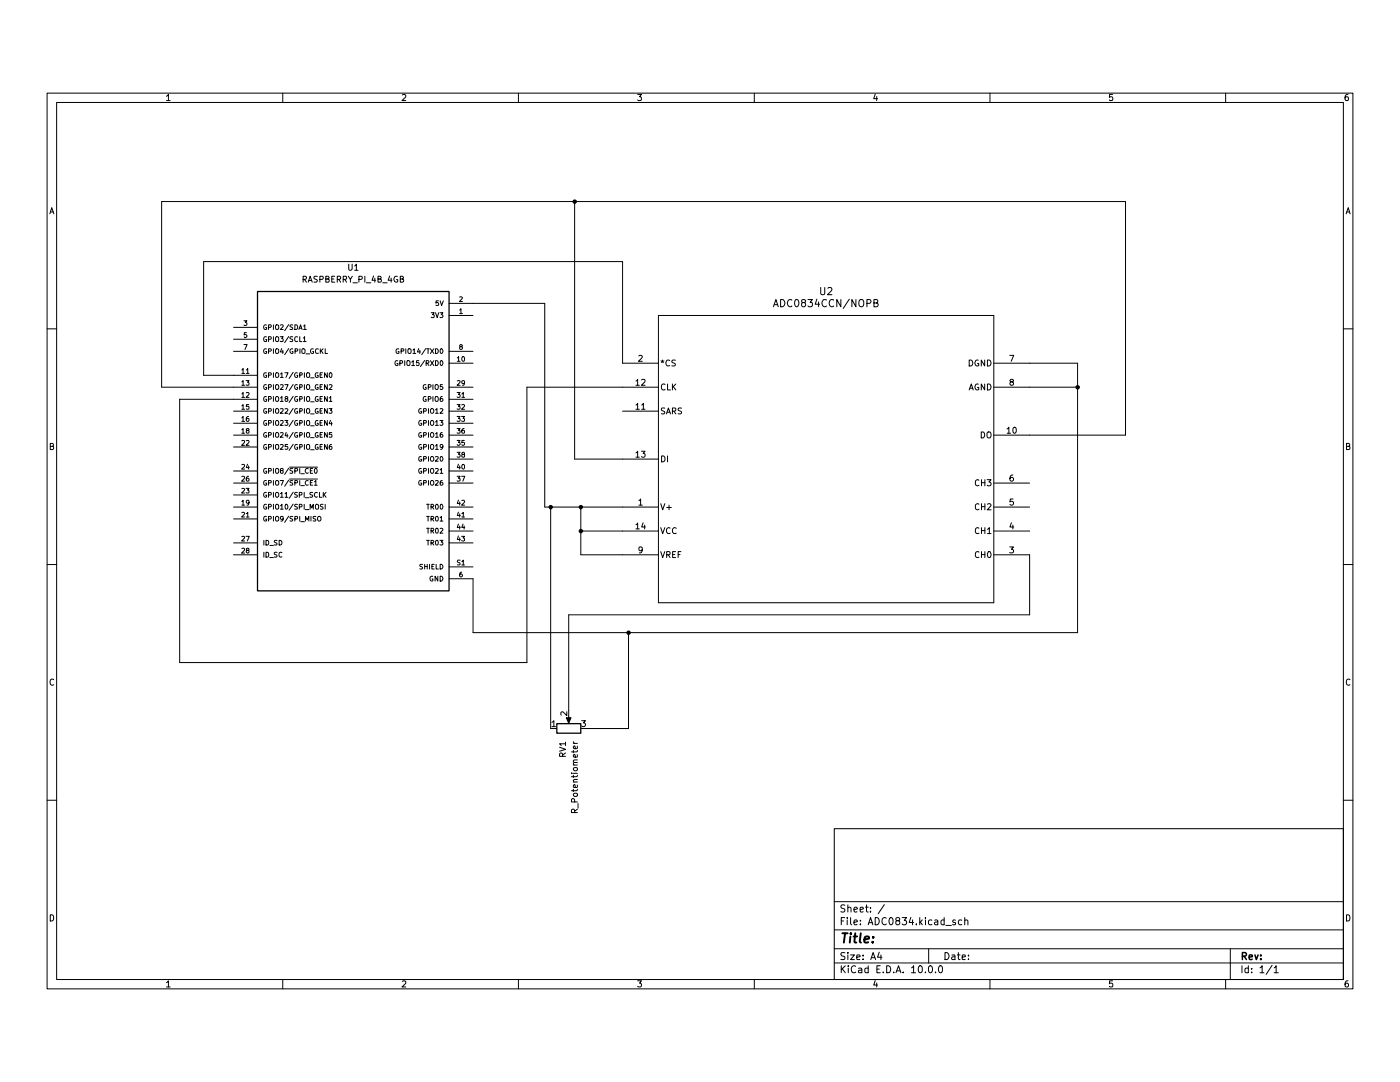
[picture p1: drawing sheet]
(kicad_sch
 (version 20260306)
 (generator "eeschema")
 (generator_version "10.0")
 (paper "A4")
 (lib_symbols
  (symbol "ADC0834:ADC0834CCN_NOPB"
   (pin_names
    (offset 0.254)) (exclude_from_sim no) (in_bom yes) (on_board yes)
   (in_pos_files yes)
   (duplicate_pin_numbers_are_jumpers no)
   (property "Reference" "U" (at 43.18 20.32 0) (show_name no) (do_not_autoplace no) (effects (font (size 1.524 1.524))))
   (property "Value" "ADC0834CCN/NOPB" (at 43.18 15.24 0) (show_name no) (do_not_autoplace no) (effects (font (size 1.524 1.524))))
   (property "Footprint" "NFF14" (at 0 0 0) (show_name no) (do_not_autoplace no) (hide yes) (effects (font (size 1.27 1.27)
    (italic yes))))
   (property "Datasheet" "https://www.ti.com/lit/gpn/adc0834-n" (at 0 0 0) (show_name no) (do_not_autoplace no) (hide yes) (effects (font (size 1.27 1.27)
    (italic yes))))
   (property "Description" "" (at 0 0 0) (show_name no) (do_not_autoplace no) (hide yes) (effects (font (size 1.27 1.27))))
   (property "ki_locked" "" (at 0 0 0) (show_name no) (do_not_autoplace no) (effects (font (size 1.27 1.27))))
   (symbol "ADC0834CCN_NOPB_0_1"
    (polyline (pts (xy 7.62 10.16) (xy 7.62 -50.8)) (stroke (width 0.127) (type default)) (fill (type none)))
    (polyline (pts (xy 7.62 -50.8) (xy 78.74 -50.8)) (stroke (width 0.127) (type default)) (fill (type none)))
    (polyline (pts (xy 78.74 10.16) (xy 7.62 10.16)) (stroke (width 0.127) (type default)) (fill (type none)))
    (polyline (pts (xy 78.74 -50.8) (xy 78.74 10.16)) (stroke (width 0.127) (type default)) (fill (type none)))
    (pin power_in line (at 0 -30.48 0) (length 7.62) (name "V+" (effects (font (size 1.27 1.27)))) (number "1" (effects (font (size 1.27 1.27)))))
    (pin unspecified line (at 0 0 0) (length 7.62) (name "*CS" (effects (font (size 1.27 1.27)))) (number "2" (effects (font (size 1.27 1.27)))))
    (pin unspecified line (at 86.36 -40.64 180) (length 7.62) (name "CH0" (effects (font (size 1.27 1.27)))) (number "3" (effects (font (size 1.27 1.27)))))
    (pin unspecified line (at 86.36 -35.56 180) (length 7.62) (name "CH1" (effects (font (size 1.27 1.27)))) (number "4" (effects (font (size 1.27 1.27)))))
    (pin unspecified line (at 86.36 -30.48 180) (length 7.62) (name "CH2" (effects (font (size 1.27 1.27)))) (number "5" (effects (font (size 1.27 1.27)))))
    (pin unspecified line (at 86.36 -25.4 180) (length 7.62) (name "CH3" (effects (font (size 1.27 1.27)))) (number "6" (effects (font (size 1.27 1.27)))))
    (pin power_in line (at 86.36 0 180) (length 7.62) (name "DGND" (effects (font (size 1.27 1.27)))) (number "7" (effects (font (size 1.27 1.27)))))
    (pin power_in line (at 86.36 -5.08 180) (length 7.62) (name "AGND" (effects (font (size 1.27 1.27)))) (number "8" (effects (font (size 1.27 1.27)))))
    (pin power_in line (at 0 -40.64 0) (length 7.62) (name "VREF" (effects (font (size 1.27 1.27)))) (number "9" (effects (font (size 1.27 1.27)))))
    (pin output line (at 86.36 -15.24 180) (length 7.62) (name "DO" (effects (font (size 1.27 1.27)))) (number "10" (effects (font (size 1.27 1.27)))))
    (pin unspecified line (at 0 -10.16 0) (length 7.62) (name "SARS" (effects (font (size 1.27 1.27)))) (number "11" (effects (font (size 1.27 1.27)))))
    (pin unspecified line (at 0 -5.08 0) (length 7.62) (name "CLK" (effects (font (size 1.27 1.27)))) (number "12" (effects (font (size 1.27 1.27)))))
    (pin input line (at 0 -20.32 0) (length 7.62) (name "DI" (effects (font (size 1.27 1.27)))) (number "13" (effects (font (size 1.27 1.27)))))
    (pin power_in line (at 0 -35.56 0) (length 7.62) (name "VCC" (effects (font (size 1.27 1.27)))) (number "14" (effects (font (size 1.27 1.27))))))
   (embedded_fonts no))
  (symbol "Device:R_Potentiometer"
   (pin_names
    (offset 1.016) (hide yes)) (exclude_from_sim no) (in_bom yes) (on_board yes)
   (in_pos_files yes)
   (duplicate_pin_numbers_are_jumpers no)
   (property "Reference" "RV" (at -4.445 0 90) (show_name no) (do_not_autoplace no) (effects (font (size 1.27 1.27))))
   (property "Value" "R_Potentiometer" (at -2.54 0 90) (show_name no) (do_not_autoplace no) (effects (font (size 1.27 1.27))))
   (property "Footprint" "" (at 0 0 0) (show_name no) (do_not_autoplace no) (hide yes) (effects (font (size 1.27 1.27))))
   (property "Datasheet" "" (at 0 0 0) (show_name no) (do_not_autoplace no) (hide yes) (effects (font (size 1.27 1.27))))
   (property "Description" "Potentiometer" (at 0 0 0) (show_name no) (do_not_autoplace no) (hide yes) (effects (font (size 1.27 1.27))))
   (property "Sim.Device" "R" (at 0 0 0) (show_name no) (do_not_autoplace no) (hide yes) (effects (font (size 1.27 1.27))))
   (property "Sim.Type" "POT" (at 0 0 0) (show_name no) (do_not_autoplace no) (hide yes) (effects (font (size 1.27 1.27))))
   (property "Sim.Pins" "1=r0 2=wiper 3=r1" (at 0 0 0) (show_name no) (do_not_autoplace no) (hide yes) (effects (font (size 1.27 1.27))))
   (symbol "R_Potentiometer_0_1"
    (rectangle (start 1.016 2.54) (end -1.016 -2.54) (stroke (width 0.254) (type default)) (fill (type none)))
    (polyline (pts (xy 1.143 0) (xy 2.286 0.508) (xy 2.286 -0.508) (xy 1.143 0)) (stroke (width 0) (type default)) (fill (type outline)))
    (polyline (pts (xy 2.54 0) (xy 1.524 0)) (stroke (width 0) (type default)) (fill (type none))))
   (symbol "R_Potentiometer_1_1"
    (pin passive line (at 0 3.81 270) (length 1.27) (name "1" (effects (font (size 1.27 1.27)))) (number "1" (effects (font (size 1.27 1.27)))))
    (pin passive line (at 3.81 0 180) (length 1.27) (name "2" (effects (font (size 1.27 1.27)))) (number "2" (effects (font (size 1.27 1.27)))))
    (pin passive line (at 0 -3.81 90) (length 1.27) (name "3" (effects (font (size 1.27 1.27)))) (number "3" (effects (font (size 1.27 1.27))))))
   (embedded_fonts no))
  (symbol "RASPBERRY_PI_4B_4GB:RASPBERRY_PI_4B_4GB"
   (pin_names
    (offset 1.016)) (exclude_from_sim no) (in_bom yes) (on_board yes)
   (in_pos_files yes)
   (duplicate_pin_numbers_are_jumpers no)
   (property "Reference" "U" (at -20.32 33.528 0) (show_name no) (do_not_autoplace no) (effects (font (size 1.27 1.27)) (justify left bottom)))
   (property "Value" "RASPBERRY_PI_4B_4GB" (at -20.32 -33.02 0) (show_name no) (do_not_autoplace no) (effects (font (size 1.27 1.27)) (justify left bottom)))
   (property "Footprint" "RASPBERRY_PI_4B_4GB:MODULE_RASPBERRY_PI_4B_4GB" (at 0 0 0) (show_name no) (do_not_autoplace no) (hide yes) (effects (font (size 1.27 1.27)) (justify bottom)))
   (property "Datasheet" "" (at 0 0 0) (show_name no) (do_not_autoplace no) (hide yes) (effects (font (size 1.27 1.27))))
   (property "Description" "BCM2711 Raspberry Pi 4 Model B 4GB - ARM® Cortex®-A72 MPU Embedded Evaluation Board" (at 0 0 0) (show_name no) (do_not_autoplace no) (hide yes) (effects (font (size 1.27 1.27)) (justify bottom)))
   (property "MF" "Raspberry Pi" (at 0 0 0) (show_name no) (do_not_autoplace no) (hide yes) (effects (font (size 1.27 1.27)) (justify bottom)))
   (property "MAXIMUM_PACKAGE_HEIGHT" "16 mm" (at 0 0 0) (show_name no) (do_not_autoplace no) (hide yes) (effects (font (size 1.27 1.27)) (justify bottom)))
   (property "Package" "None" (at 0 0 0) (show_name no) (do_not_autoplace no) (hide yes) (effects (font (size 1.27 1.27)) (justify bottom)))
   (property "Price" "None" (at 0 0 0) (show_name no) (do_not_autoplace no) (hide yes) (effects (font (size 1.27 1.27)) (justify bottom)))
   (property "Check_prices" "https://www.snapeda.com/parts/RASPBERRY%20PI%204B/4GB/Raspberry+Pi/view-part/?ref=eda" (at 0 0 0) (show_name no) (do_not_autoplace no) (hide yes) (effects (font (size 1.27 1.27)) (justify bottom)))
   (property "STANDARD" "Manufacturer Recommendations" (at 0 0 0) (show_name no) (do_not_autoplace no) (hide yes) (effects (font (size 1.27 1.27)) (justify bottom)))
   (property "PARTREV" "4" (at 0 0 0) (show_name no) (do_not_autoplace no) (hide yes) (effects (font (size 1.27 1.27)) (justify bottom)))
   (property "SnapEDA_Link" "https://www.snapeda.com/parts/RASPBERRY%20PI%204B/4GB/Raspberry+Pi/view-part/?ref=snap" (at 0 0 0) (show_name no) (do_not_autoplace no) (hide yes) (effects (font (size 1.27 1.27)) (justify bottom)))
   (property "MP" "RASPBERRY PI 4B/4GB" (at 0 0 0) (show_name no) (do_not_autoplace no) (hide yes) (effects (font (size 1.27 1.27)) (justify bottom)))
   (property "MANUFACTURER" "Raspberry Pi" (at 0 0 0) (show_name no) (do_not_autoplace no) (hide yes) (effects (font (size 1.27 1.27)) (justify bottom)))
   (property "Availability" "Not in stock" (at 0 0 0) (show_name no) (do_not_autoplace no) (hide yes) (effects (font (size 1.27 1.27)) (justify bottom)))
   (property "SNAPEDA_PN" "RASPBERRY PI 4B/4GB" (at 0 0 0) (show_name no) (do_not_autoplace no) (hide yes) (effects (font (size 1.27 1.27)) (justify bottom)))
   (symbol "RASPBERRY_PI_4B_4GB_0_0"
    (rectangle (start -20.32 -30.48) (end 20.32 33.02) (stroke (width 0.254) (type default)) (fill (type background)))
    (pin power_in line (at 25.4 27.94 180) (length 5.08) (name "3V3" (effects (font (size 1.016 1.016)))) (number "1" (effects (font (size 1.016 1.016)))))
    (pin power_in line (at 25.4 30.48 180) (length 5.08) (name "5V" (effects (font (size 1.016 1.016)))) (number "2" (effects (font (size 1.016 1.016)))))
    (pin bidirectional line (at -25.4 25.4 0) (length 5.08) (name "GPIO2/SDA1" (effects (font (size 1.016 1.016)))) (number "3" (effects (font (size 1.016 1.016)))))
    (pin power_in line (at 25.4 30.48 180) (length 5.08) (hide yes) (name "5V" (effects (font (size 1.016 1.016)))) (number "4" (effects (font (size 1.016 1.016)))))
    (pin bidirectional line (at -25.4 22.86 0) (length 5.08) (name "GPIO3/SCL1" (effects (font (size 1.016 1.016)))) (number "5" (effects (font (size 1.016 1.016)))))
    (pin power_in line (at 25.4 -27.94 180) (length 5.08) (name "GND" (effects (font (size 1.016 1.016)))) (number "6" (effects (font (size 1.016 1.016)))))
    (pin bidirectional line (at -25.4 20.32 0) (length 5.08) (name "GPIO4/GPIO_GCKL" (effects (font (size 1.016 1.016)))) (number "7" (effects (font (size 1.016 1.016)))))
    (pin bidirectional line (at 25.4 20.32 180) (length 5.08) (name "GPIO14/TXD0" (effects (font (size 1.016 1.016)))) (number "8" (effects (font (size 1.016 1.016)))))
    (pin power_in line (at 25.4 -27.94 180) (length 5.08) (hide yes) (name "GND" (effects (font (size 1.016 1.016)))) (number "9" (effects (font (size 1.016 1.016)))))
    (pin bidirectional line (at 25.4 17.78 180) (length 5.08) (name "GPIO15/RXD0" (effects (font (size 1.016 1.016)))) (number "10" (effects (font (size 1.016 1.016)))))
    (pin bidirectional line (at -25.4 15.24 0) (length 5.08) (name "GPIO17/GPIO_GEN0" (effects (font (size 1.016 1.016)))) (number "11" (effects (font (size 1.016 1.016)))))
    (pin bidirectional line (at -25.4 10.16 0) (length 5.08) (name "GPIO18/GPIO_GEN1" (effects (font (size 1.016 1.016)))) (number "12" (effects (font (size 1.016 1.016)))))
    (pin bidirectional line (at -25.4 12.7 0) (length 5.08) (name "GPIO27/GPIO_GEN2" (effects (font (size 1.016 1.016)))) (number "13" (effects (font (size 1.016 1.016)))))
    (pin power_in line (at 25.4 -27.94 180) (length 5.08) (hide yes) (name "GND" (effects (font (size 1.016 1.016)))) (number "14" (effects (font (size 1.016 1.016)))))
    (pin bidirectional line (at -25.4 7.62 0) (length 5.08) (name "GPIO22/GPIO_GEN3" (effects (font (size 1.016 1.016)))) (number "15" (effects (font (size 1.016 1.016)))))
    (pin bidirectional line (at -25.4 5.08 0) (length 5.08) (name "GPIO23/GPIO_GEN4" (effects (font (size 1.016 1.016)))) (number "16" (effects (font (size 1.016 1.016)))))
    (pin power_in line (at 25.4 27.94 180) (length 5.08) (hide yes) (name "3V3" (effects (font (size 1.016 1.016)))) (number "17" (effects (font (size 1.016 1.016)))))
    (pin bidirectional line (at -25.4 2.54 0) (length 5.08) (name "GPIO24/GPIO_GEN5" (effects (font (size 1.016 1.016)))) (number "18" (effects (font (size 1.016 1.016)))))
    (pin bidirectional line (at -25.4 -12.7 0) (length 5.08) (name "GPIO10/SPI_MOSI" (effects (font (size 1.016 1.016)))) (number "19" (effects (font (size 1.016 1.016)))))
    (pin power_in line (at 25.4 -27.94 180) (length 5.08) (hide yes) (name "GND" (effects (font (size 1.016 1.016)))) (number "20" (effects (font (size 1.016 1.016)))))
    (pin bidirectional line (at -25.4 -15.24 0) (length 5.08) (name "GPIO9/SPI_MISO" (effects (font (size 1.016 1.016)))) (number "21" (effects (font (size 1.016 1.016)))))
    (pin bidirectional line (at -25.4 0 0) (length 5.08) (name "GPIO25/GPIO_GEN6" (effects (font (size 1.016 1.016)))) (number "22" (effects (font (size 1.016 1.016)))))
    (pin bidirectional line (at -25.4 -10.16 0) (length 5.08) (name "GPIO11/SPI_SCLK" (effects (font (size 1.016 1.016)))) (number "23" (effects (font (size 1.016 1.016)))))
    (pin bidirectional line (at -25.4 -5.08 0) (length 5.08) (name "GPIO8/~{SPI_CE0}" (effects (font (size 1.016 1.016)))) (number "24" (effects (font (size 1.016 1.016)))))
    (pin power_in line (at 25.4 -27.94 180) (length 5.08) (hide yes) (name "GND" (effects (font (size 1.016 1.016)))) (number "25" (effects (font (size 1.016 1.016)))))
    (pin bidirectional line (at -25.4 -7.62 0) (length 5.08) (name "GPIO7/~{SPI_CE1}" (effects (font (size 1.016 1.016)))) (number "26" (effects (font (size 1.016 1.016)))))
    (pin bidirectional line (at -25.4 -20.32 0) (length 5.08) (name "ID_SD" (effects (font (size 1.016 1.016)))) (number "27" (effects (font (size 1.016 1.016)))))
    (pin bidirectional line (at -25.4 -22.86 0) (length 5.08) (name "ID_SC" (effects (font (size 1.016 1.016)))) (number "28" (effects (font (size 1.016 1.016)))))
    (pin bidirectional line (at 25.4 12.7 180) (length 5.08) (name "GPIO5" (effects (font (size 1.016 1.016)))) (number "29" (effects (font (size 1.016 1.016)))))
    (pin power_in line (at 25.4 -27.94 180) (length 5.08) (hide yes) (name "GND" (effects (font (size 1.016 1.016)))) (number "30" (effects (font (size 1.016 1.016)))))
    (pin bidirectional line (at 25.4 10.16 180) (length 5.08) (name "GPIO6" (effects (font (size 1.016 1.016)))) (number "31" (effects (font (size 1.016 1.016)))))
    (pin bidirectional line (at 25.4 7.62 180) (length 5.08) (name "GPIO12" (effects (font (size 1.016 1.016)))) (number "32" (effects (font (size 1.016 1.016)))))
    (pin bidirectional line (at 25.4 5.08 180) (length 5.08) (name "GPIO13" (effects (font (size 1.016 1.016)))) (number "33" (effects (font (size 1.016 1.016)))))
    (pin power_in line (at 25.4 -27.94 180) (length 5.08) (hide yes) (name "GND" (effects (font (size 1.016 1.016)))) (number "34" (effects (font (size 1.016 1.016)))))
    (pin bidirectional line (at 25.4 0 180) (length 5.08) (name "GPIO19" (effects (font (size 1.016 1.016)))) (number "35" (effects (font (size 1.016 1.016)))))
    (pin bidirectional line (at 25.4 2.54 180) (length 5.08) (name "GPIO16" (effects (font (size 1.016 1.016)))) (number "36" (effects (font (size 1.016 1.016)))))
    (pin bidirectional line (at 25.4 -7.62 180) (length 5.08) (name "GPIO26" (effects (font (size 1.016 1.016)))) (number "37" (effects (font (size 1.016 1.016)))))
    (pin bidirectional line (at 25.4 -2.54 180) (length 5.08) (name "GPIO20" (effects (font (size 1.016 1.016)))) (number "38" (effects (font (size 1.016 1.016)))))
    (pin power_in line (at 25.4 -27.94 180) (length 5.08) (hide yes) (name "GND" (effects (font (size 1.016 1.016)))) (number "39" (effects (font (size 1.016 1.016)))))
    (pin bidirectional line (at 25.4 -5.08 180) (length 5.08) (name "GPIO21" (effects (font (size 1.016 1.016)))) (number "40" (effects (font (size 1.016 1.016)))))
    (pin bidirectional line (at 25.4 -15.24 180) (length 5.08) (name "TR01" (effects (font (size 1.016 1.016)))) (number "41" (effects (font (size 1.016 1.016)))))
    (pin bidirectional line (at 25.4 -12.7 180) (length 5.08) (name "TR00" (effects (font (size 1.016 1.016)))) (number "42" (effects (font (size 1.016 1.016)))))
    (pin bidirectional line (at 25.4 -20.32 180) (length 5.08) (name "TR03" (effects (font (size 1.016 1.016)))) (number "43" (effects (font (size 1.016 1.016)))))
    (pin bidirectional line (at 25.4 -17.78 180) (length 5.08) (name "TR02" (effects (font (size 1.016 1.016)))) (number "44" (effects (font (size 1.016 1.016)))))
    (pin power_in line (at 25.4 -25.4 180) (length 5.08) (name "SHIELD" (effects (font (size 1.016 1.016)))) (number "S1" (effects (font (size 1.016 1.016)))))
    (pin power_in line (at 25.4 -25.4 180) (length 5.08) (hide yes) (name "SHIELD" (effects (font (size 1.016 1.016)))) (number "S2" (effects (font (size 1.016 1.016)))))
    (pin power_in line (at 25.4 -25.4 180) (length 5.08) (hide yes) (name "SHIELD" (effects (font (size 1.016 1.016)))) (number "S3" (effects (font (size 1.016 1.016)))))
    (pin power_in line (at 25.4 -25.4 180) (length 5.08) (hide yes) (name "SHIELD" (effects (font (size 1.016 1.016)))) (number "S4" (effects (font (size 1.016 1.016))))))
   (embedded_fonts no)))
 (junction
  (at 116.84 97.79)
  (diameter 0)
  (color 0 0 0 0))
 (junction
  (at 121.92 33.02)
  (diameter 0)
  (color 0 0 0 0))
 (junction
  (at 123.19 97.79)
  (diameter 0)
  (color 0 0 0 0))
 (junction
  (at 228.6 72.39)
  (diameter 0)
  (color 0 0 0 0))
 (junction
  (at 123.19 102.87)
  (diameter 0)
  (color 0 0 0 0))
 (junction
  (at 133.35 124.46)
  (diameter 0)
  (color 0 0 0 0))
 (wire
  (pts (xy 34.29 33.02) (xy 34.29 72.39))
  (stroke (width 0) (type default)))
 (wire
  (pts (xy 132.08 107.95) (xy 123.19 107.95))
  (stroke (width 0) (type default)))
 (wire
  (pts (xy 124.46 144.78) (xy 133.35 144.78))
  (stroke (width 0) (type default)))
 (wire
  (pts (xy 238.76 33.02) (xy 121.92 33.02))
  (stroke (width 0) (type default)))
 (wire
  (pts (xy 111.76 130.81) (xy 38.1 130.81))
  (stroke (width 0) (type default)))
 (wire
  (pts (xy 115.57 54.61) (xy 100.33 54.61))
  (stroke (width 0) (type default)))
 (wire
  (pts (xy 123.19 107.95) (xy 123.19 102.87))
  (stroke (width 0) (type default)))
 (wire
  (pts (xy 100.33 124.46) (xy 100.33 113.03))
  (stroke (width 0) (type default)))
 (wire
  (pts (xy 43.18 69.85) (xy 49.53 69.85))
  (stroke (width 0) (type default)))
 (wire
  (pts (xy 111.76 72.39) (xy 111.76 130.81))
  (stroke (width 0) (type default)))
 (wire
  (pts (xy 34.29 72.39) (xy 49.53 72.39))
  (stroke (width 0) (type default)))
 (wire
  (pts (xy 218.44 107.95) (xy 218.44 120.65))
  (stroke (width 0) (type default)))
 (wire
  (pts (xy 116.84 97.79) (xy 123.19 97.79))
  (stroke (width 0) (type default)))
 (wire
  (pts (xy 133.35 124.46) (xy 228.6 124.46))
  (stroke (width 0) (type default)))
 (wire
  (pts (xy 132.08 72.39) (xy 111.76 72.39))
  (stroke (width 0) (type default)))
 (wire
  (pts (xy 100.33 124.46) (xy 133.35 124.46))
  (stroke (width 0) (type default)))
 (wire
  (pts (xy 38.1 130.81) (xy 38.1 74.93))
  (stroke (width 0) (type default)))
 (wire
  (pts (xy 228.6 67.31) (xy 228.6 72.39))
  (stroke (width 0) (type default)))
 (wire
  (pts (xy 115.57 97.79) (xy 116.84 97.79))
  (stroke (width 0) (type default)))
 (wire
  (pts (xy 115.57 97.79) (xy 115.57 54.61))
  (stroke (width 0) (type default)))
 (wire
  (pts (xy 43.18 45.72) (xy 43.18 69.85))
  (stroke (width 0) (type default)))
 (wire
  (pts (xy 218.44 82.55) (xy 238.76 82.55))
  (stroke (width 0) (type default)))
 (wire
  (pts (xy 228.6 72.39) (xy 228.6 124.46))
  (stroke (width 0) (type default)))
 (wire
  (pts (xy 132.08 67.31) (xy 132.08 45.72))
  (stroke (width 0) (type default)))
 (wire
  (pts (xy 218.44 72.39) (xy 228.6 72.39))
  (stroke (width 0) (type default)))
 (wire
  (pts (xy 132.08 87.63) (xy 121.92 87.63))
  (stroke (width 0) (type default)))
 (wire
  (pts (xy 120.65 120.65) (xy 120.65 140.97))
  (stroke (width 0) (type default)))
 (wire
  (pts (xy 38.1 74.93) (xy 49.53 74.93))
  (stroke (width 0) (type default)))
 (wire
  (pts (xy 238.76 82.55) (xy 238.76 33.02))
  (stroke (width 0) (type default)))
 (wire
  (pts (xy 116.84 144.78) (xy 116.84 97.79))
  (stroke (width 0) (type default)))
 (wire
  (pts (xy 132.08 102.87) (xy 123.19 102.87))
  (stroke (width 0) (type default)))
 (wire
  (pts (xy 133.35 144.78) (xy 133.35 124.46))
  (stroke (width 0) (type default)))
 (wire
  (pts (xy 121.92 33.02) (xy 34.29 33.02))
  (stroke (width 0) (type default)))
 (wire
  (pts (xy 218.44 67.31) (xy 228.6 67.31))
  (stroke (width 0) (type default)))
 (wire
  (pts (xy 132.08 45.72) (xy 43.18 45.72))
  (stroke (width 0) (type default)))
 (wire
  (pts (xy 123.19 102.87) (xy 123.19 97.79))
  (stroke (width 0) (type default)))
 (wire
  (pts (xy 121.92 87.63) (xy 121.92 33.02))
  (stroke (width 0) (type default)))
 (wire
  (pts (xy 218.44 120.65) (xy 120.65 120.65))
  (stroke (width 0) (type default)))
 (wire
  (pts (xy 132.08 97.79) (xy 123.19 97.79))
  (stroke (width 0) (type default)))
 (symbol
  (lib_id "RASPBERRY_PI_4B_4GB:RASPBERRY_PI_4B_4GB")
  (at 74.93 85.09 0)
  (unit 1)
  (body_style 1)
  (exclude_from_sim no)
  (in_bom yes)
  (on_board yes)
  (in_pos_files yes)
  (dnp no)
  (fields_autoplaced yes)
  (property "Reference" "U1" (at 74.93 46.99 0) (show_name no) (do_not_autoplace no) (effects (font (size 1.27 1.27))))
  (property "Value" "RASPBERRY_PI_4B_4GB" (at 74.93 49.53 0) (show_name no) (do_not_autoplace no) (effects (font (size 1.27 1.27))))
  (property "Footprint" "RASPBERRY_PI_4B_4GB:MODULE_RASPBERRY_PI_4B_4GB" (at 74.93 85.09 0) (hide yes) (show_name no) (do_not_autoplace no) (effects (font (size 1.27 1.27)) (justify bottom)))
  (property "Datasheet" "" (at 74.93 85.09 0) (hide yes) (show_name no) (do_not_autoplace no) (effects (font (size 1.27 1.27))))
  (property "Description" "BCM2711 Raspberry Pi 4 Model B 4GB - ARM® Cortex®-A72 MPU Embedded Evaluation Board" (at 74.93 85.09 0) (hide yes) (show_name no) (do_not_autoplace no) (effects (font (size 1.27 1.27)) (justify bottom)))
  (property "MF" "Raspberry Pi" (at 74.93 85.09 0) (hide yes) (show_name no) (do_not_autoplace no) (effects (font (size 1.27 1.27)) (justify bottom)))
  (property "MAXIMUM_PACKAGE_HEIGHT" "16 mm" (at 74.93 85.09 0) (hide yes) (show_name no) (do_not_autoplace no) (effects (font (size 1.27 1.27)) (justify bottom)))
  (property "Package" "None" (at 74.93 85.09 0) (hide yes) (show_name no) (do_not_autoplace no) (effects (font (size 1.27 1.27)) (justify bottom)))
  (property "Price" "None" (at 74.93 85.09 0) (hide yes) (show_name no) (do_not_autoplace no) (effects (font (size 1.27 1.27)) (justify bottom)))
  (property "Check_prices" "https://www.snapeda.com/parts/RASPBERRY%20PI%204B/4GB/Raspberry+Pi/view-part/?ref=eda" (at 74.93 85.09 0) (hide yes) (show_name no) (do_not_autoplace no) (effects (font (size 1.27 1.27)) (justify bottom)))
  (property "STANDARD" "Manufacturer Recommendations" (at 74.93 85.09 0) (hide yes) (show_name no) (do_not_autoplace no) (effects (font (size 1.27 1.27)) (justify bottom)))
  (property "PARTREV" "4" (at 74.93 85.09 0) (hide yes) (show_name no) (do_not_autoplace no) (effects (font (size 1.27 1.27)) (justify bottom)))
  (property "SnapEDA_Link" "https://www.snapeda.com/parts/RASPBERRY%20PI%204B/4GB/Raspberry+Pi/view-part/?ref=snap" (at 74.93 85.09 0) (hide yes) (show_name no) (do_not_autoplace no) (effects (font (size 1.27 1.27)) (justify bottom)))
  (property "MP" "RASPBERRY PI 4B/4GB" (at 74.93 85.09 0) (hide yes) (show_name no) (do_not_autoplace no) (effects (font (size 1.27 1.27)) (justify bottom)))
  (property "MANUFACTURER" "Raspberry Pi" (at 74.93 85.09 0) (hide yes) (show_name no) (do_not_autoplace no) (effects (font (size 1.27 1.27)) (justify bottom)))
  (property "Availability" "Not in stock" (at 74.93 85.09 0) (hide yes) (show_name no) (do_not_autoplace no) (effects (font (size 1.27 1.27)) (justify bottom)))
  (property "SNAPEDA_PN" "RASPBERRY PI 4B/4GB" (at 74.93 85.09 0) (hide yes) (show_name no) (do_not_autoplace no) (effects (font (size 1.27 1.27)) (justify bottom)))
  (pin "14")
  (pin "6")
  (pin "17")
  (pin "4")
  (pin "8")
  (pin "9")
  (pin "1")
  (pin "2")
  (pin "7")
  (pin "3")
  (pin "11")
  (pin "12")
  (pin "5")
  (pin "10")
  (pin "13")
  (pin "15")
  (pin "16")
  (pin "28")
  (pin "29")
  (pin "30")
  (pin "42")
  (pin "24")
  (pin "38")
  (pin "S3")
  (pin "19")
  (pin "20")
  (pin "21")
  (pin "27")
  (pin "37")
  (pin "40")
  (pin "18")
  (pin "31")
  (pin "33")
  (pin "39")
  (pin "43")
  (pin "22")
  (pin "23")
  (pin "26")
  (pin "25")
  (pin "32")
  (pin "36")
  (pin "34")
  (pin "41")
  (pin "35")
  (pin "44")
  (pin "S1")
  (pin "S2")
  (pin "S4"))
 (symbol
  (lib_id "Device:R_Potentiometer")
  (at 120.65 144.78 90)
  (unit 1)
  (body_style 1)
  (exclude_from_sim no)
  (in_bom yes)
  (on_board yes)
  (in_pos_files yes)
  (dnp no)
  (fields_autoplaced yes)
  (property "Reference" "RV1" (at 119.3799 147.32 0) (show_name no) (do_not_autoplace no) (effects (font (size 1.27 1.27)) (justify right)))
  (property "Value" "R_Potentiometer" (at 121.9199 147.32 0) (show_name no) (do_not_autoplace no) (effects (font (size 1.27 1.27)) (justify right)))
  (property "Footprint" "" (at 120.65 144.78 0) (hide yes) (show_name no) (do_not_autoplace no) (effects (font (size 1.27 1.27))))
  (property "Datasheet" "" (at 120.65 144.78 0) (hide yes) (show_name no) (do_not_autoplace no) (effects (font (size 1.27 1.27))))
  (property "Description" "Potentiometer" (at 120.65 144.78 0) (hide yes) (show_name no) (do_not_autoplace no) (effects (font (size 1.27 1.27))))
  (property "Sim.Device" "R" (at 120.65 144.78 0) (hide yes) (show_name no) (do_not_autoplace no) (effects (font (size 1.27 1.27))))
  (property "Sim.Type" "POT" (at 120.65 144.78 0) (hide yes) (show_name no) (do_not_autoplace no) (effects (font (size 1.27 1.27))))
  (property "Sim.Pins" "1=r0 2=wiper 3=r1" (at 120.65 144.78 0) (hide yes) (show_name no) (do_not_autoplace no) (effects (font (size 1.27 1.27))))
  (pin "2")
  (pin "3")
  (pin "1"))
 (symbol
  (lib_id "ADC0834:ADC0834CCN_NOPB")
  (at 132.08 67.31 0)
  (unit 1)
  (body_style 1)
  (exclude_from_sim no)
  (in_bom yes)
  (on_board yes)
  (in_pos_files yes)
  (dnp no)
  (fields_autoplaced yes)
  (property "Reference" "U2" (at 175.26 52.07 0) (show_name no) (do_not_autoplace no) (effects (font (size 1.524 1.524))))
  (property "Value" "ADC0834CCN/NOPB" (at 175.26 54.61 0) (show_name no) (do_not_autoplace no) (effects (font (size 1.524 1.524))))
  (property "Footprint" "NFF14" (at 132.08 67.31 0) (hide yes) (show_name no) (do_not_autoplace no) (effects (font (size 1.27 1.27)
    (italic yes))))
  (property "Datasheet" "https://www.ti.com/lit/gpn/adc0834-n" (at 132.08 67.31 0) (hide yes) (show_name no) (do_not_autoplace no) (effects (font (size 1.27 1.27)
    (italic yes))))
  (property "Description" "" (at 132.08 67.31 0) (hide yes) (show_name no) (do_not_autoplace no) (effects (font (size 1.27 1.27))))
  (pin "2")
  (pin "12")
  (pin "14")
  (pin "1")
  (pin "3")
  (pin "4")
  (pin "6")
  (pin "5")
  (pin "8")
  (pin "9")
  (pin "10")
  (pin "7")
  (pin "11")
  (pin "13"))
 (sheet_instances
  (path ""
   (page "1")))
 (embedded_fonts no))
